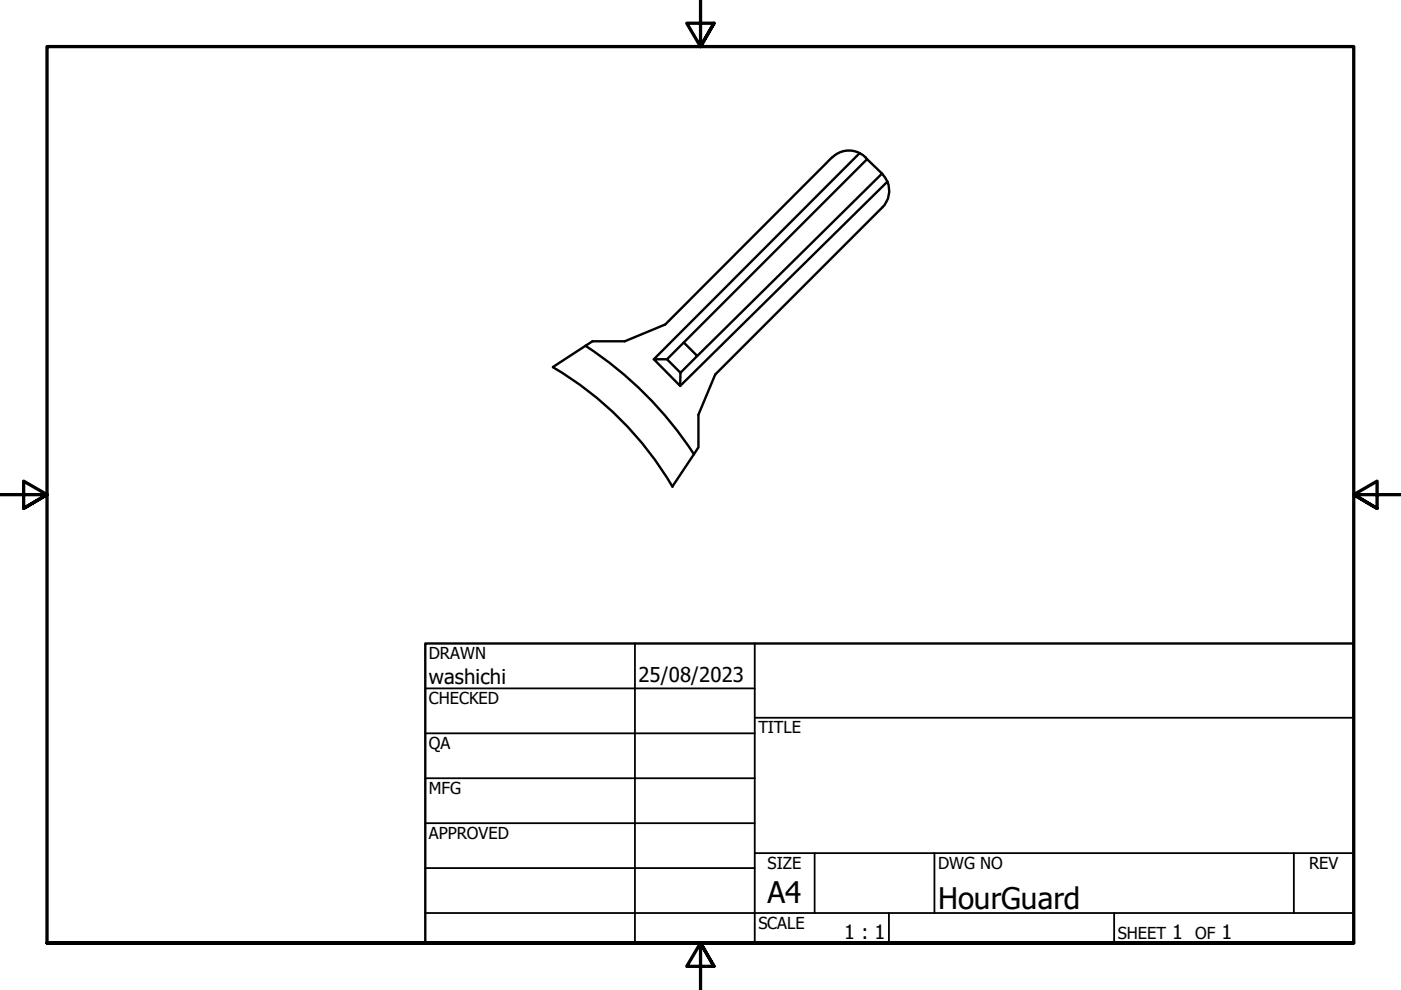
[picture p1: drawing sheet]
<svg xmlns="http://www.w3.org/2000/svg" width="297mm" height="210mm" viewBox="0 0 297 210" stroke-linecap="round" stroke-linejoin="round" font-family="sans-serif">
<!-- layer: Visible (ANSI) -->
<path d="M176.4 33.4l-35.4 35.4-8.5 3.6h-6.9l-8.4 5.4M182.3 32.5a5 5 0 0 0-5.8 .9M183.8 33.8l-.9-.9-.7-.4-43.6 43.7M187 36.8l1.2 1.7M188.2 38.5l-44 43.3M188.2 38.5a5 5 0 0 1-1.1 5.5l-35.5 35.4-3.5 8.5v6.9l-1 1.5M117.2 77.9a71 71 0 0 1 25.4 25.3M124.1 73.3a78.5 78.5 0 0 1 23 23M141.4 76.2l3.6-3.6 2.8 2.9-3.5 3.5zM141.4 76.2h-2.8l5.6 5.6 .1-2.8M145 72.6l38.8-38.8 3.2 3-39.2 38.7M147.1 96.3l-4.5 6.9" fill="none" stroke="#000" stroke-width=".51"/>
<!-- layer: Border (ANSI) -->
<path d="M148.5 -.1v10l-2.9-5h5.8l-2.9 5 2.9-5M0 104.9h10l-5-2.9v5.8l5-2.9-5 2.9M297 104.9h-10l5-2.9v5.8l-5-2.9 5 2.9M10 199.9v-190h277v190h-277h277M151.4 204.9l-2.9-5 2.9 5h-5.8l2.9-5v10" fill="none" stroke="#000" stroke-width=".7"/>
<!-- layer: Title (ANSI) -->
<g fill="none" stroke="#000" stroke-width=".38">
<path d="M134.6 136.4v63.5M160 136.4v63.5M90.2 146h69.8M90.2 155.5h69.8M160 152.2h127M90.2 165h69.8M90.2 174.5h69.8M90.2 193.6h196.8M90.2 184.1h69.8M160 180.9h127M172.7 180.9v12.7M188.5 193.6v6.3"/>
<path d="M198.1 180.9v12.7M236.2 193.6v6.3M274.3 180.9v12.7"/>
</g>
<path d="M90.2 136.4h196.8v63.5h-196.8z" fill="none" stroke="#000" stroke-width=".51"/>
<g font-size="6.3">
<text x="162.8" y="191.4">A4</text>
<text x="198.9" y="192.7">HourGuard</text>
</g>
<g font-size="4.3">
<text x="90.9" y="145.1">washichi</text>
<text x="135.4" y="144.5">25/08/2023</text>
</g>
<g font-size="4.2">
<text x="179" y="199.2">1 : 1</text>
<text x="248.5" y="199.1">1</text>
<text x="259" y="199.1">1</text>
</g>
<g font-size="3.5">
<text x="90.9" y="139.7">DRAWN</text>
<text x="90.9" y="149.3">CHECKED</text>
<text x="160.8" y="155.5">TITLE</text>
<text x="90.9" y="158.8">QA</text>
<text x="90.9" y="168.3">MFG</text>
<text x="90.9" y="177.8">APPROVED</text>
<text x="162.8" y="184.2">SIZE</text>
<text x="198.9" y="184.2">DWG NO</text>
<text x="277.6" y="184.2">REV</text>
<text x="160.8" y="196.9">SCALE</text>
<text x="237" y="199.1">SHEET</text>
<text x="253.4" y="199.1">OF</text>
</g>
</svg>
